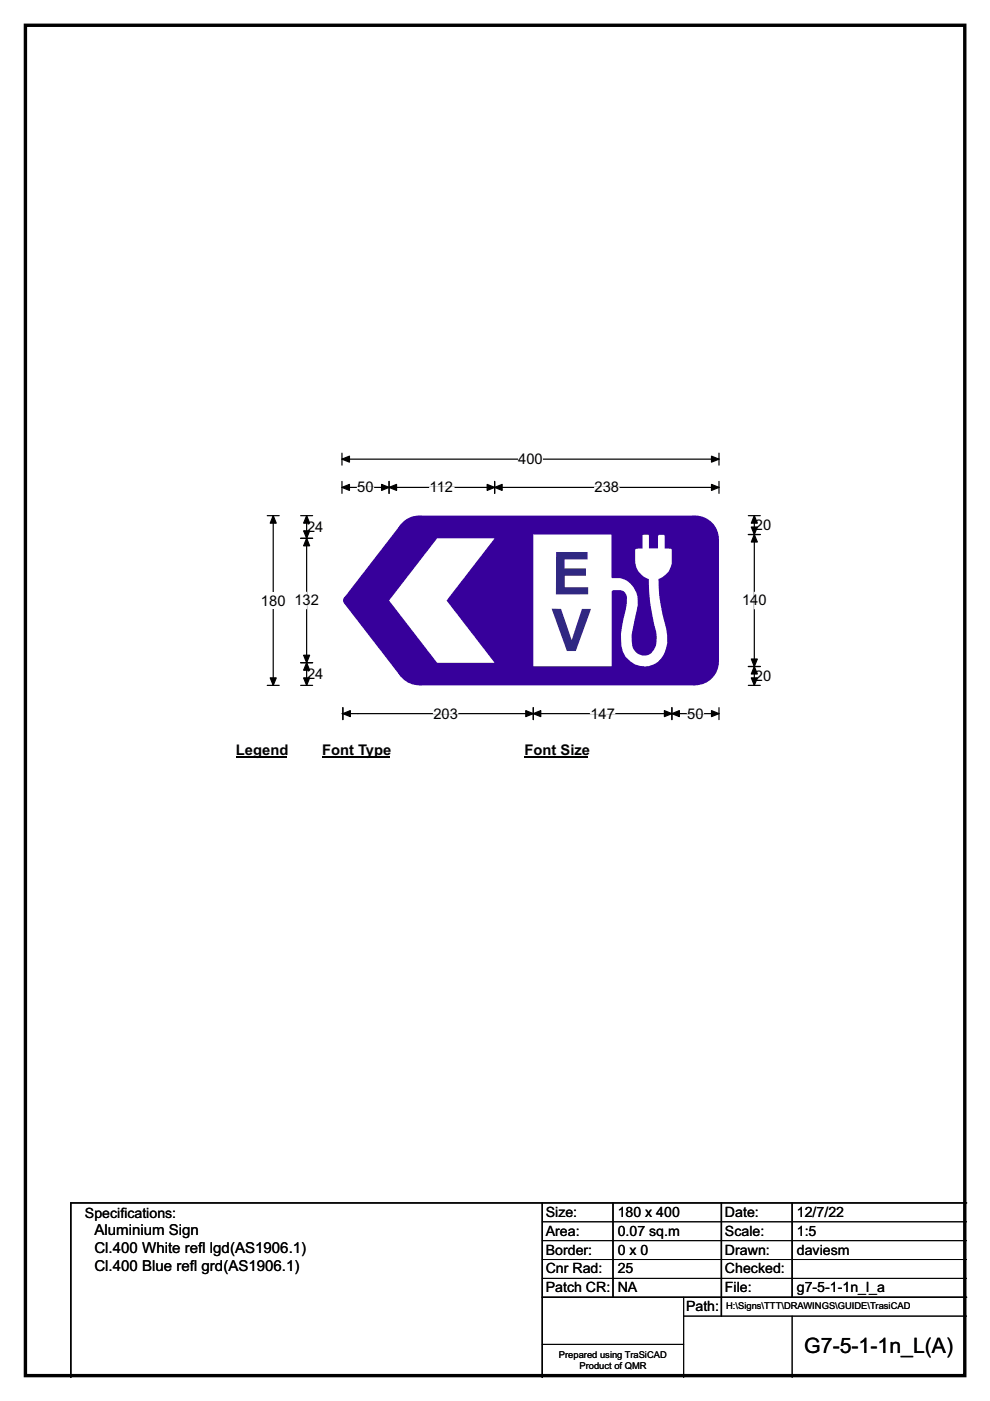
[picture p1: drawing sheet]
<svg xmlns="http://www.w3.org/2000/svg" width="210mm" height="297mm" viewBox="0 0 210 297" stroke-linecap="round" stroke-linejoin="round" font-family="sans-serif">
<path d="M5.4 5.4h199.2v286.3h-199.2z" fill="none" stroke="#000" stroke-width=".72"/>
<path d="M72.5 97.3h80M72.5 96.1v2.5M152.5 96.1v2.5" fill="none" stroke="#000" stroke-width=".25"/>
<g fill="#000" stroke="#000" stroke-width=".25">
<path d="M72.5 97.3l1.6-.6v1.3z" fill-rule="evenodd"/>
<path d="M150.9 96.7l1.6 .6-1.6 .7z" fill-rule="evenodd"/>
</g>
<path d="M109.9 95.6h5.2v3.5h-5.2z" fill="#fff"/>
<g fill="none" stroke="#000" stroke-width=".25">
<path d="M56.7 109.3h2.5M58 109.3v36M72.5 103.3h80M72.5 102.1v2.5M82.5 102.1v2.5M104.9 102.1v2.5M152.5 102.1v2.5M56.7 145.3h2.5M72.5 151.3h80M72.7 150v2.6M113.1 150v2.6M142.5 150v2.6"/>
<path d="M152.5 150v2.6"/>
</g>
<g fill="#000" stroke="#000" stroke-width=".25">
<path d="M58 109.3l.6 1.6h-1.3z" fill-rule="evenodd"/>
<path d="M72.5 103.3l1.6-.6v1.3z" fill-rule="evenodd"/>
<path d="M82.5 103.3l1.6-.6v1.3z" fill-rule="evenodd"/>
<path d="M80.9 102.7l1.6 .6-1.6 .7z" fill-rule="evenodd"/>
<path d="M103.3 102.7l1.6 .6-1.6 .7z" fill-rule="evenodd"/>
<path d="M104.9 103.3l1.6-.6v1.3z" fill-rule="evenodd"/>
<path d="M150.9 102.7l1.6 .6-1.6 .7z" fill-rule="evenodd"/>
<path d="M57.3 143.7h1.3l-.6 1.6z" fill-rule="evenodd"/>
<path d="M72.7 151.3l1.6-.6v1.2z" fill-rule="evenodd"/>
<path d="M111.5 150.7l1.6 .6-1.6 .6z" fill-rule="evenodd"/>
<path d="M113.1 151.3l1.6-.6v1.2z" fill-rule="evenodd"/>
<path d="M140.9 150.7l1.6 .6-1.6 .6z" fill-rule="evenodd"/>
<path d="M142.5 151.3l1.6-.6v1.2z" fill-rule="evenodd"/>
<path d="M150.9 150.7l1.6 .6-1.6 .6z" fill-rule="evenodd"/>
</g>
<path d="M75.8 103.3h3.5M91.1 103.3h5.2M126.1 103.3h5.2M91.9 151.3h5.2M125.2 151.3h5.2M145.8 151.3h3.4" fill="none" stroke="#fff" stroke-width=".25"/>
<path d="M55.3 125.6h5.3v3.5h-5.3z" fill="#fff"/>
<path d="M63.8 114.1h2.5M63.8 109.3h2.5M65 109.3v36M158.7 109.3h2.6M158.7 113.3h2.6M160 109.3v36M63.8 140.5h2.5M63.8 145.3h2.5M158.7 145.3h2.6M158.7 141.3h2.6" fill="none" stroke="#000" stroke-width=".25"/>
<g fill="#000" stroke="#000" stroke-width=".25">
<path d="M65 114.1l.7 1.6h-1.3z" fill-rule="evenodd"/>
<path d="M65 109.3l.7 1.6h-1.3z" fill-rule="evenodd"/>
<path d="M64.4 112.5h1.3l-.7 1.6z" fill-rule="evenodd"/>
<path d="M160 113.3l.6 1.6h-1.2z" fill-rule="evenodd"/>
<path d="M160 109.3l.6 1.6h-1.2z" fill-rule="evenodd"/>
<path d="M159.4 111.7h1.2l-.6 1.6z" fill-rule="evenodd"/>
<path d="M64.4 138.9h1.3l-.7 1.6z" fill-rule="evenodd"/>
<path d="M65 140.5l.7 1.6h-1.3z" fill-rule="evenodd"/>
<path d="M64.4 143.7h1.3l-.7 1.6z" fill-rule="evenodd"/>
<path d="M159.4 139.7h1.2l-.6 1.6z" fill-rule="evenodd"/>
<path d="M160 141.3l.6 1.6h-1.2z" fill-rule="evenodd"/>
<path d="M159.4 143.7h1.2l-.6 1.6z" fill-rule="evenodd"/>
</g>
<path d="M65 125.6v3.5M160 125.6v3.5" fill="none" stroke="#fff" stroke-width=".25"/>
<path d="M50.1 157.3h10.7v3.5h-10.7z" fill="#fff"/>
<path d="M50.1 160.6h10.7" fill="none" stroke="#000" stroke-width=".32"/>
<path d="M68.3 157.3h14.4v3.5h-14.4z" fill="#fff"/>
<path d="M68.3 160.6h14.4" fill="none" stroke="#000" stroke-width=".32"/>
<path d="M111.3 157.3h13.4v3.5h-13.4z" fill="#fff"/>
<path d="M111.3 160.6h13.4" fill="none" stroke="#000" stroke-width=".32"/>
<g fill="#fff">
<path d="M50.1 161.5h.8v3.5h-.8z"/>
<path d="M68.3 161.5h35.5v3.5h-35.5z"/>
<path d="M111.3 161.5h3.4v3.5h-3.4z"/>
</g>
<g fill="#37009b">
<path d="M84.9 111.3l4-2h58.6l5 5v26l-5 5h-58.6l-4-1.9-11.9-15.5v-1.2z" fill-rule="evenodd"/>
<circle cx="88.9" cy="114.3" r="5"/>
<circle cx="73.8" cy="127.3" r="1"/>
<circle cx="88.9" cy="140.3" r="5"/>
<circle cx="147.5" cy="140.3" r="5"/>
<circle cx="147.5" cy="114.3" r="5"/>
</g>
<g fill="#fff">
<path d="M92.7 114.1h12.2l-10.2 13.2 10.2 13.2h-12.2l-10.2-13.2z" fill-rule="evenodd"/>
<path d="M113.1 113.3h16.6v9.1l.2 .2a4.8 4.8 0 0 1 5.4 5.7l-.7 2.9a12.4 12.4 0 0 0-.5 5.7 2.56 2.56 0 0 0 2.5 2.1 2.56 2.56 0 0 0 2.5-2 7.7 7.7 0 0 0-.3-4.5l-.3-1.4a36.4 36.4 0 0 1-.9-8.3 4.3 4.3 0 0 1-2.9-4v-2.3l.3-.2h1.3v-2.8l.2-.1h1l.1 .1v2.8h2v-2.7l.2-.2h1l.2 .2v2.7h1.3l.2 .2v3a4.1 4.1 0 0 1-2.8 3.2 36.6 36.6 0 0 0 1.6 10.7 6.9 6.9 0 0 1-1.8 7 5 5 0 0 1-5.4 .1 5 5 0 0 1-2.4-4.9 27 27 0 0 1 1.2-7.3 2.86 2.86 0 0 0-.7-3l-.5-.2h-1.6l-.4 .3v15.9h-16.6z" fill-rule="evenodd"/>
</g>
<g fill="#302882">
<path d="M118 117h6.6v1.6h-4.9v1.9h4.6v1.6h-4.5v2.4h4.9v1.5h-6.8z" fill-rule="evenodd"/>
<path d="M117 129.1h2l2.3 6.6 2.1-6.6h2l-3.3 8.9h-1.9z" fill-rule="evenodd"/>
</g>
<path d="M115 255v37M130 255v20M153 255v24M168 255v20M205 255h-190v37M115 275h90" fill="none" stroke="#000" stroke-width=".3"/>
<path d="M115 259h90M115 263h90M115 267h90M115 271h90M145 279h60M145 275v17M168 279v13M115 285h30" fill="none" stroke="#000" stroke-width=".21"/>
<text font-size="4.5" x="170.6" y="286.9">G7-5-1-1n_L(A)</text>
<g font-size="3.2">
<text x="20" y="261.9">Aluminium Sign</text>
<text x="20" y="265.8">Cl.400 White ref</text>
<text x="20" y="269.6">Cl.400 Blue ref</text>
<text x="40.3" y="269.6">l grd(AS1906.1)</text>
<text x="42" y="265.8">l lgd(AS1906.1)</text>
</g>
<g font-size="3.1">
<text x="109.9" y="98.4">400</text>
<text x="75.8" y="104.4">50</text>
<text x="91.1" y="104.4">112</text>
<text x="126.1" y="104.4">238</text>
<text x="65.1" y="112.8">24</text>
<text x="160.1" y="112.4">20</text>
<text x="55.3" y="128.4">180</text>
<text x="62.4" y="128.4">132</text>
<text x="157.4" y="128.4">140</text>
<text x="65.1" y="144">24</text>
<text x="160.1" y="144.4">20</text>
<text x="91.9" y="152.4">203</text>
<text x="125.2" y="152.4">147</text>
<text x="145.8" y="152.4">50</text>
<text x="50.1" y="160.1">Legend</text>
<text x="68.3" y="160.1">Font Type</text>
<text x="111.3" y="160.1">Font Size</text>
</g>
<g font-size="3">
<text x="115.8" y="258">Size:</text>
<text x="131" y="258">180 x 400</text>
<text x="153.8" y="258">Date:</text>
<text x="169" y="258">12/7/22</text>
<text x="18" y="258.2">Specif</text>
<text x="25.5" y="258.2">ications:</text>
<text x="115.8" y="262">Area:</text>
<text x="131" y="262">0.07 sq.m</text>
<text x="153.8" y="262">Scale:</text>
<text x="169" y="262">1:5</text>
<text x="115.8" y="266">Border:</text>
<text x="115.8" y="270">Cnr Rad:</text>
<text x="131" y="266">0 x 0</text>
<text x="131" y="270">25</text>
<text x="153.8" y="266">Drawn:</text>
<text x="153.8" y="270">Checked:</text>
<text x="169" y="266">daviesm</text>
<text x="115.8" y="274">Patch CR:</text>
<text x="131" y="274">NA</text>
<text x="153.8" y="274">File:</text>
<text x="169" y="274">g7-5-1-1n_l_a</text>
<text x="145.5" y="278">Path:</text>
</g>
<g font-size="2">
<text x="154" y="277.6">H:\Signs\TTT\DRAWINGS\GUIDE\TrasiCAD</text>
<text x="118.5" y="287.8">Prepared using TraSiCAD</text>
<text x="122.9" y="290.2">Product of QMR</text>
</g>
</svg>
